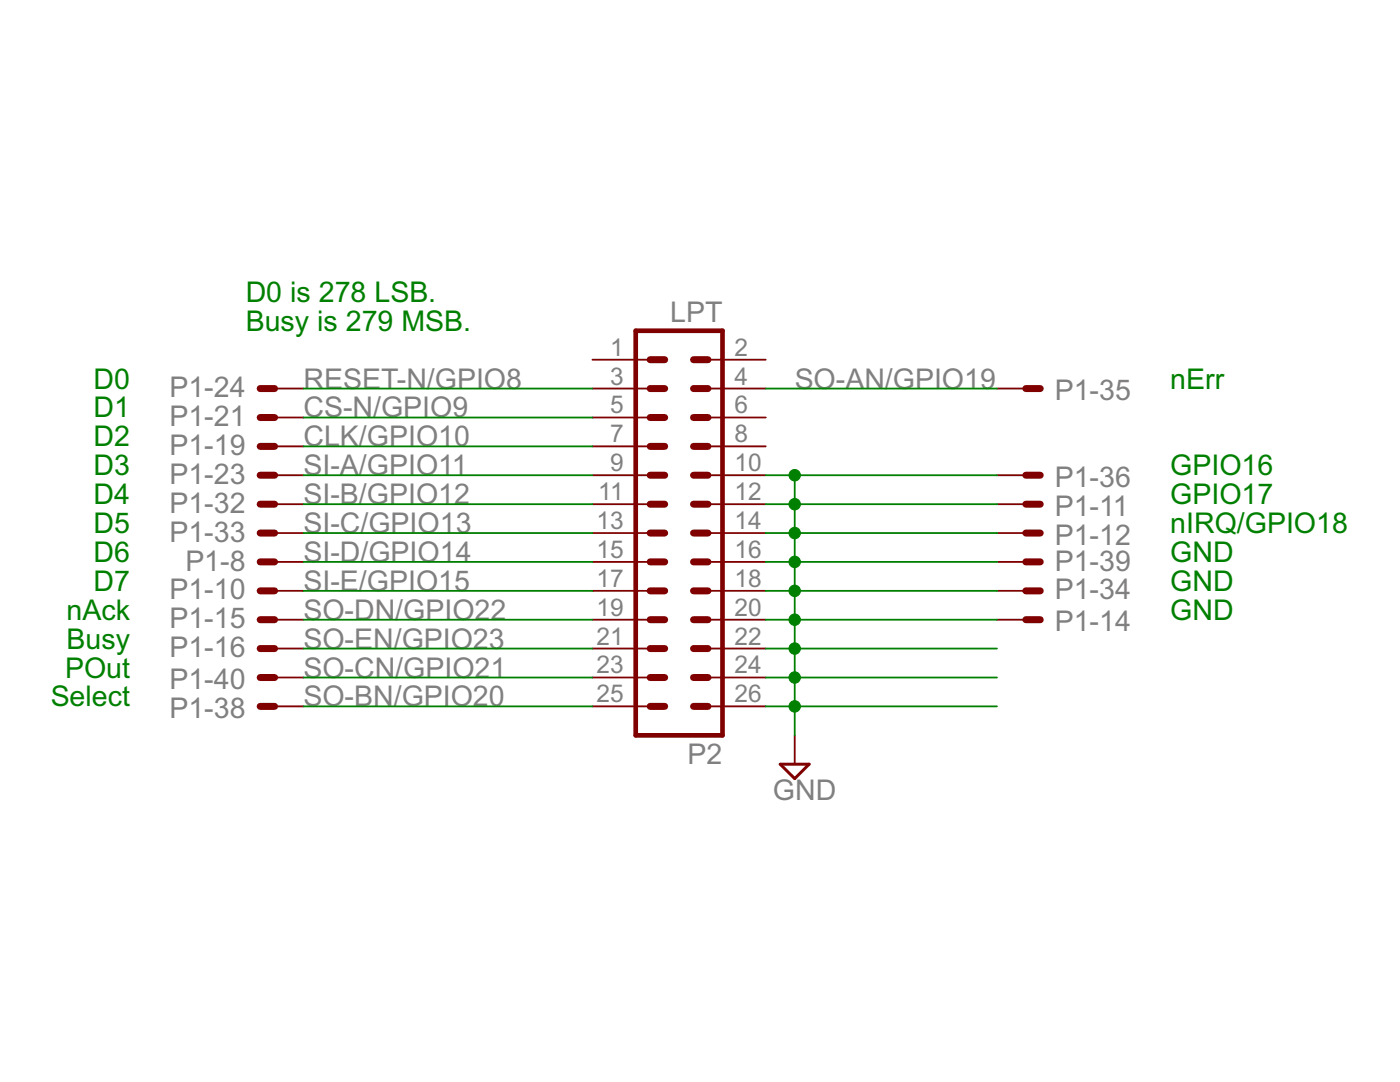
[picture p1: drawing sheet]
<svg xmlns="http://www.w3.org/2000/svg" width="279mm" height="216mm" viewBox="0 0 279 216" stroke-linecap="round" stroke-linejoin="round" font-family="sans-serif">
<path d="M126.9 66h17.3v80.7h-17.3z" fill="none" stroke="#800000" stroke-width=".93"/>
<g fill="none" stroke="#800000" stroke-width="1.4">
<path d="M51.9 77.5h2.9M129.8 77.5h2.9M129.8 71.8h2.9M138.4 77.5h2.9M138.4 71.8h2.9M204.7 77.5h2.9M51.9 83.3h2.9M51.9 94.8h2.9M51.9 89.1h2.9M129.8 83.3h2.9M129.8 94.8h2.9M129.8 89.1h2.9"/>
<path d="M138.4 83.3h2.9M138.4 94.8h2.9M138.4 89.1h2.9M204.7 94.8h2.9M51.9 112.1h2.9M51.9 106.4h2.9M51.9 100.6h2.9M51.9 117.9h2.9M129.8 112.1h2.9M129.8 106.4h2.9M129.8 100.6h2.9M129.8 117.9h2.9"/>
<path d="M138.4 112.1h2.9M138.4 106.4h2.9M138.4 100.6h2.9M138.4 117.9h2.9M204.7 112.1h2.9M204.7 106.4h2.9M204.7 100.6h2.9M204.7 117.9h2.9M51.9 123.7h2.9M51.9 135.2h2.9M51.9 129.4h2.9M129.8 123.7h2.9"/>
<path d="M129.8 135.2h2.9M129.8 129.4h2.9M138.4 123.7h2.9M138.4 135.2h2.9M138.4 129.4h2.9M204.7 123.7h2.9M51.9 140.9h2.9M129.8 140.9h2.9M138.4 140.9h2.9"/>
</g>
<g fill="none" stroke="#800000" stroke-width=".36">
<path d="M54.8 77.5h5.8M118.2 71.8h11.6M118.2 77.5h11.6M141.3 71.8h11.5M141.3 77.5h11.5M199 77.5h5.7M54.8 83.3h5.8M54.8 89.1h5.8M54.8 94.8h5.8M118.2 83.3h11.6M118.2 89.1h11.6M118.2 94.8h11.6"/>
<path d="M141.3 83.3h11.5M141.3 89.1h11.5M141.3 94.8h11.5M199 94.8h5.7M54.8 100.6h5.8M54.8 106.4h5.8M54.8 112.1h5.8M54.8 117.9h5.8M118.2 100.6h11.6M118.2 106.4h11.6M118.2 112.1h11.6M118.2 117.9h11.6"/>
<path d="M141.3 100.6h11.5M141.3 106.4h11.5M141.3 112.1h11.5M141.3 117.9h11.5M199 100.6h5.7M199 106.4h5.7M199 112.1h5.7M199 117.9h5.7M54.8 123.7h5.8M54.8 129.4h5.8M54.8 135.2h5.8M118.2 123.7h11.6"/>
<path d="M118.2 129.4h11.6M118.2 135.2h11.6M141.3 123.7h11.5M141.3 129.4h11.5M141.3 135.2h11.5M199 123.7h5.7M54.8 140.9h5.8M118.2 140.9h11.6M141.3 140.9h11.5M158.6 146.7v5.8"/>
</g>
<path d="M155.7 152.5h5.8l-2.9 2.9z" fill="none" stroke="#800000" stroke-width=".59"/>
<g fill="none" stroke="#008000" stroke-width=".36">
<path d="M60.6 77.5h57.6M152.8 77.5h46.2M60.6 94.8h57.6M60.6 83.3h57.6M60.6 89.1h57.6M152.8 94.8h46.2M158.6 94.8v51.9M60.6 117.9h57.6M60.6 112.1h57.6M60.6 106.4h57.6M60.6 100.6h57.6M152.8 117.9h46.2"/>
<path d="M152.8 112.1h46.2M152.8 106.4h46.2M152.8 100.6h46.2M60.6 135.2h57.6M60.6 129.4h57.6M60.6 123.7h57.6M152.8 135.2h46.2M152.8 129.4h46.2M152.8 123.7h46.2M60.6 140.9h57.6M152.8 140.9h46.2"/>
</g>
<g fill="#008000" stroke="#008000" stroke-width=".2">
<circle cx="158.6" cy="140.9" r="1.14"/>
<circle cx="158.6" cy="135.2" r="1.14"/>
<circle cx="158.6" cy="129.4" r="1.14"/>
<circle cx="158.6" cy="123.7" r="1.14"/>
<circle cx="158.6" cy="117.9" r="1.14"/>
<circle cx="158.6" cy="112.1" r="1.14"/>
<circle cx="158.6" cy="106.4" r="1.14"/>
<circle cx="158.6" cy="100.6" r="1.14"/>
<circle cx="158.6" cy="94.8" r="1.14"/>
</g>
<g font-size="6.4" fill="#008000">
<text x="49" y="60.2">D0 is 278 LSB.</text>
<text x="49" y="66">Busy is 279 MSB.</text>
<text x="18.7" y="77.5">D0</text>
<text x="233.6" y="77.5">nErr</text>
<text x="18.7" y="83.3">D1</text>
<text x="18.7" y="89.1">D2</text>
<text x="18.7" y="94.8">D3</text>
<text x="233.6" y="94.8">GPIO16</text>
<text x="18.7" y="100.6">D4</text>
<text x="233.6" y="100.6">GPIO17</text>
<text x="18.7" y="106.4">D5</text>
<text x="233.6" y="106.4">nIRQ/GPIO18</text>
<text x="18.7" y="112.1">D6</text>
<text x="233.6" y="112.1">GND</text>
<text x="18.7" y="117.9">D7</text>
<text x="233.6" y="117.9">GND</text>
<text x="13.3" y="123.7">nAck</text>
<text x="233.6" y="123.7">GND</text>
<text x="13.3" y="129.4">Busy</text>
<text x="13" y="135.2">POut</text>
<text x="10.1" y="141">Select</text>
</g>
<g font-size="6.4" fill="#808080">
<text x="133.7" y="64.3">LPT</text>
<text x="60.6" y="77.5">RESET-N/GPIO8</text>
<text x="158.6" y="77.5">SO-AN/GPIO19</text>
<text x="33.8" y="79.3">P1-24</text>
<text x="60.6" y="83.3">CS-N/GPIO9</text>
<text x="210.5" y="79.9">P1-35</text>
<text x="33.8" y="85">P1-21</text>
<text x="60.6" y="89.1">CLK/GPIO10</text>
<text x="33.8" y="90.8">P1-19</text>
<text x="60.6" y="94.8">SI-A/GPIO11</text>
<text x="33.8" y="96.6">P1-23</text>
<text x="60.6" y="100.6">SI-B/GPIO12</text>
<text x="210.5" y="97.1">P1-36</text>
<text x="33.8" y="102.3">P1-32</text>
<text x="60.6" y="106.4">SI-C/GPIO13</text>
<text x="210.5" y="102.9">P1-11</text>
<text x="33.8" y="108.1">P1-33</text>
<text x="37" y="113.9">P1-8</text>
<text x="60.6" y="112.1">SI-D/GPIO14</text>
<text x="210.5" y="108.7">P1-12</text>
<text x="210.5" y="113.9">P1-39</text>
<text x="33.8" y="119.6">P1-10</text>
<text x="60.6" y="117.9">SI-E/GPIO15</text>
<text x="210.5" y="119.6">P1-34</text>
<text x="33.8" y="125.4">P1-15</text>
<text x="60.6" y="123.7">SO-DN/GPIO22</text>
<text x="210.5" y="126">P1-14</text>
<text x="33.8" y="131.2">P1-16</text>
<text x="60.6" y="129.4">SO-EN/GPIO23</text>
<text x="33.8" y="137.5">P1-40</text>
<text x="60.6" y="135.2">SO-CN/GPIO21</text>
<text x="33.8" y="143.3">P1-38</text>
<text x="60.6" y="141">SO-BN/GPIO20</text>
<text x="137.2" y="152.5">P2</text>
<text x="154.3" y="159.7">GND</text>
</g>
<g font-size="5.5" fill="#808080">
<text x="121.7" y="71">1</text>
<text x="146.6" y="71">2</text>
<text x="121.7" y="76.7">3</text>
<text x="146.6" y="76.7">4</text>
<text x="121.7" y="82.5">5</text>
<text x="146.6" y="82.5">6</text>
<text x="121.7" y="88.3">7</text>
<text x="146.6" y="88.3">8</text>
<text x="121.7" y="94">9</text>
<text x="146.6" y="94">10</text>
<text x="119.4" y="99.8">11</text>
<text x="146.6" y="99.8">12</text>
<text x="119" y="105.6">13</text>
<text x="146.6" y="105.6">14</text>
<text x="119" y="111.3">15</text>
<text x="146.6" y="111.3">16</text>
<text x="119" y="117.1">17</text>
<text x="146.6" y="117.1">18</text>
<text x="119" y="122.9">19</text>
<text x="146.6" y="122.9">20</text>
<text x="119" y="128.6">21</text>
<text x="146.6" y="128.6">22</text>
<text x="119" y="134.4">23</text>
<text x="146.6" y="134.4">24</text>
<text x="119" y="140.1">25</text>
<text x="146.6" y="140.1">26</text>
</g>
</svg>
